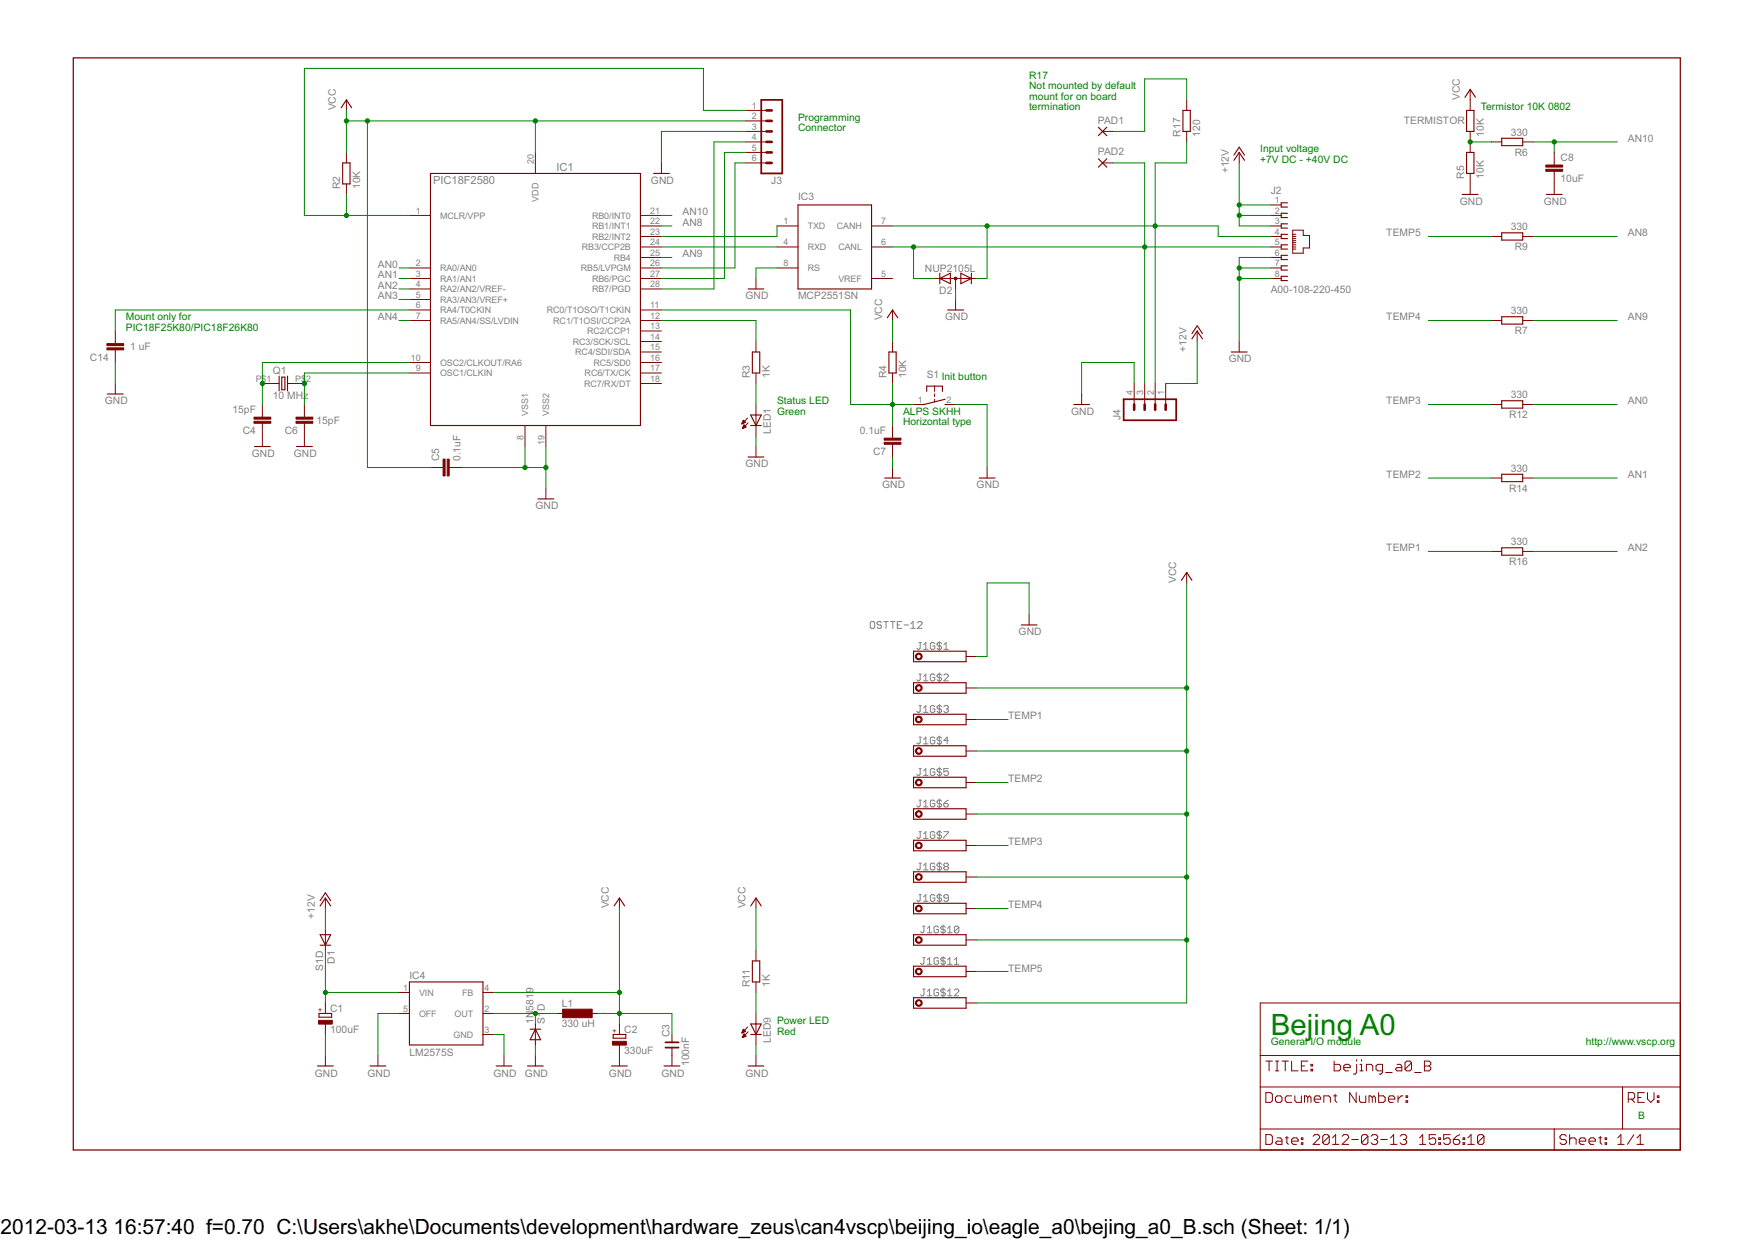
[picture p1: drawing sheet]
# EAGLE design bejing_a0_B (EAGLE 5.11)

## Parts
1N5819  S1D  DIODE-SOD123  [SOD123]
C1  100uF  CPOL-EUD  [PANASONIC_D]
C2  330uF  CPOL-EUD  [PANASONIC_D]
C3  100nF  CNP-0805  [0805]
C4  15pF  C-EUC0805  [C0805]
C5  0.1uF  C-EUC0805  [C0805]
C6  15pF  C-EUC0805  [C0805]
C7  0.1uF  C-EUC0805  [C0805]
C8  10uF  C-EUC0805  [C0805]
C14  1 uF  C-EUC0805  [C0805]
D1  S1D  DIODE-SOD123  [SOD123]
D2  NUP2105L  DIODE-2CA|ACSOT23  [SOT23]
IC1  PIC18F2580  PIC18LF252-I/SO  [SO28]
IC3  MCP2551SN  [SO-08]
IC4  LM2575S  [TO263-5]
J1  OSTTE-12  [PINHEAD-12]
J2  A00-108-220-450  [RJ-45]
J3  MA06-1  [MA06-1]
J4  MA04-1  [MA04-1]
L1  330 uH  DO3316P  [DO3316P]
LED1  LEDCHIP-LED0805  [CHIP-LED0805]
LED9  LEDCHIP-LED0805  [CHIP-LED0805]
PAD1  1,6/0,8  [1,6/0,8]
PAD2  1,6/0,8  [1,6/0,8]
Q1  10 MHz  HC-49S  [9C]
R2  10K  R-EU_R0805  [R0805]
R3  1K  R-EU_R0805  [R0805]
R4  10K  R-EU_R0805  [R0805]
R5  10K  R-EU_R0805  [R0805]
R6  330  R-EU_R0805  [R0805]
R7  330  R-EU_R0805  [R0805]
R9  330  R-EU_R0805  [R0805]
R11  1K  R-EU_R0805  [R0805]
R12  330  R-EU_R0805  [R0805]
R14  330  R-EU_R0805  [R0805]
R16  330  R-EU_R0805  [R0805]
R17  120  R-EU_R0805  [R0805]
S1  31-XX  [B3F-31XX]
TERMISTOR  10K  R-EU_R0805  [R0805]

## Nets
+12V: D1.A J2.1 J2.2 J2.3 J4.1
AN0: IC1.2(RA0/AN0) R12.1
AN1: IC1.3(RA1/AN1) R14.1
AN2: IC1.4(RA2/AN2/VREF-) R16.1
AN3: IC1.5(RA3/AN3/VREF+)
AN4: IC1.7(RA5/AN4/SS/LVDIN)
AN8: IC1.22(RB1/INT1) R9.1
AN9: IC1.25(RB4) R7.1
AN10: C8.1 IC1.21(RB0/INT0) R6.1
CANL: D2.2(K2) IC3.6(CANL) J2.5 J4.3 PAD2.1(P)
GND: 1N5819.A C1.- C2.- C3.1 C4.1 C5.2 C6.1 C7.1 C8.2 C14.1 D2.3(A) IC1.8(VSS1) IC1.19(VSS2) IC3.8(RS) IC4.3(GND) IC4.5(OFF) J1.1 J2.6 J2.7 J2.8 J3.3 J4.4 LED1.C LED9.C R5.1 S1.2(S)
N$1: 1N5819.C IC4.2(OUT) L1.1
N$2: C4.2 IC1.10(OSC2/CLKOUT/RA6) Q1.P$1
N$3: C1.+ D1.C IC4.1(VIN)
N$4: IC1.12(RC1/T1OSI/CCP2A) R3.2
N$5: LED1.A R3.1
N$6: C7.2 IC1.11(RC0/T1OSO/T1CKIN) R4.1 S1.1(P)
N$7: C6.2 IC1.9(OSC1/CLKIN) Q1.P$2
N$8: R5.2 R6.2 TERMISTOR.1
N$9: C14.2 IC1.6(RA4/T0CKIN)
N$11: PAD1.1(P) R17.2
N$12: IC1.1(MCLR/VPP) J3.1 R2.1
N$13: IC1.28(RB7/PGD) J3.4
N$14: IC1.27(RB6/PGC) J3.5
N$15: IC1.26(RB5/LVPGM) J3.6
N$20: LED9.A R11.1
N$22: D2.1(K1) IC3.7(CANH) J2.4 J4.2 R17.1
RXCAN: IC1.24(RB3/CCP2B) IC3.4(RXD)
TEMP1: J1.3 R16.2
TEMP2: J1.5 R14.2
TEMP3: J1.7 R12.2
TEMP4: J1.9 R7.2
TEMP5: J1.11 R9.2
TXCAN: IC1.23(RB2/INT2) IC3.1(TXD)
VCC: C2.+ C3.2 C5.1 IC1.20(VDD) IC4.4(FB) J1.2 J1.4 J1.6 J1.8 J1.10 J1.12 J3.2 L1.2 R2.2 R4.2 R11.2 TERMISTOR.2
Unconnected: IC1.13(RC2/CCP1) IC1.14(RC3/SCK/SCL) IC1.15(RC4/SDI/SDA) IC1.16(RC5/SD0) IC1.17(RC6/TX/CK) IC1.18(RC7/RX/DT)

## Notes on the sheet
- R17
- Not mounted by default
- mount for on board
- termination | Termistor 10K 0802
- Programming
- Connector
- Input voltage
- +7V DC - +40V DC
- Mount only for
- PIC18F25K80/PIC18F26K80
- Init button
- Status LED
- Green | ALPS SKHH
- Horizontal type
- Power LED
- Red | Bejing A0
- General I/O module | http://www.vscp.org
- B

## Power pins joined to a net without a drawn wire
GND: IC3.2(VSS)
VCC: IC3.3(VDD)
VREF: IC3.5(VREF)
